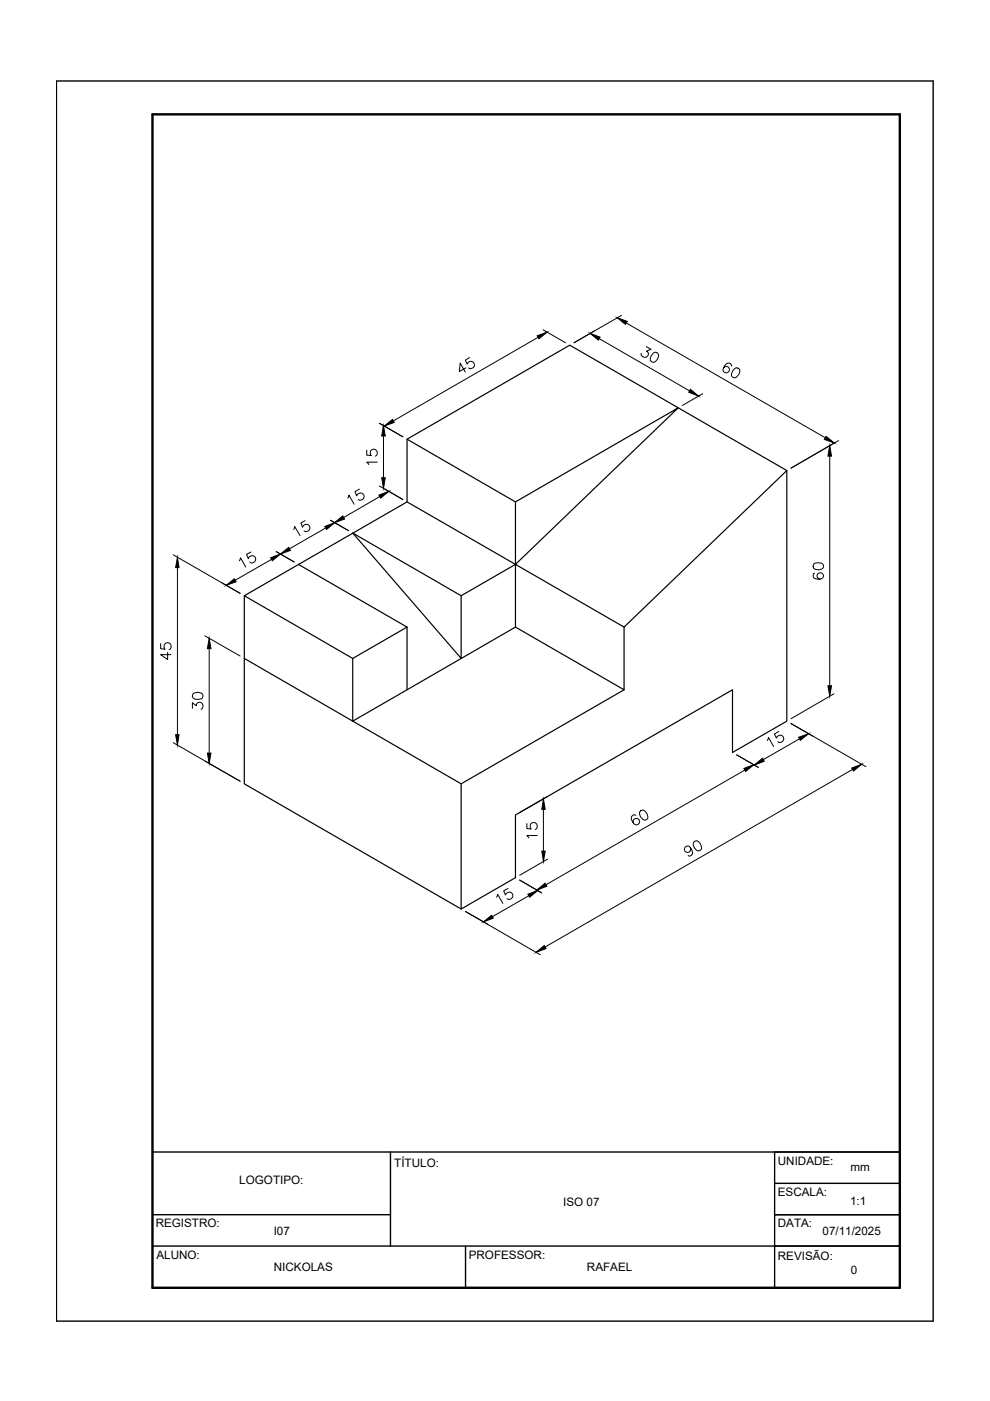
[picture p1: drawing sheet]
<svg xmlns="http://www.w3.org/2000/svg" width="210mm" height="297mm" viewBox="0 0 210 297" stroke-linecap="round" stroke-linejoin="round" font-family="sans-serif">
<!-- layer: CONTORNO 1 -->
<path d="M86.3 93.1l23 13.3v26.6M166.8 99.8l-34.5 33.2-23-13.3 34.5-33.2-34.5 19.9M63.3 119.7l23 13.3-11.5 6.6M86.3 106.4l23 13.3-11.5 6.6-23-13.3 23 26.6v-13.3M51.8 126.3v39.9l46 26.5 11.5-6.6v-13.3l46-26.6v13.3l11.5-6.6v-53.1l-46-26.6-34.5 19.9v13.3l-34.5 19.9 23 13.3v13.3l23 13.3v26.5M86.3 133v13.2l-11.5 6.7-23-13.3M109.3 133l23 13.2v-13.2M109.3 133l-23 13.2M132.3 146.2l-34.5 20" fill="none" stroke="#000" stroke-width=".25"/>
<!-- layer: COTA -->
<g fill="none" stroke="#000" stroke-width=".21">
<path d="M114.1 71.5l-30.7 17.7M115.1 69.9l4.8 2.8M127 71.8l19.2 11.1M131.8 66.9l-10.1 5.8 4.3-2.5M132.8 68.5l42.2 24.3M80.4 89.7l5 2.9-4.8-2.8M81.3 92.4v8.9M149 83.5l-4.3 2.5M175.9 96.7v48.7M177.8 93.4l-10.1 5.9M36.7 117.6l14.2 8.2-3.8-2.2M57.6 118.6l-7.7 4.4"/>
<path d="M58.6 117l3.8 2.2M69 112l-7.6 4.4M70.1 110.3l3.8 2.2M80.4 103l5 2.9-3.8-2.2M80.5 105.3l-7.6 4.4M37.6 120.3v35.5M43.5 134.8l7.4 4.3M44.4 137.5v22.2M36.7 157.5l14.2 8.1-7.4-4.2M172.3 156.1l-4.6-2.7 15.9 9.1M176.8 147.1l-9.1 5.3M115.2 171.6v8.9"/>
<path d="M116.1 168.9l-5.9 3.4M156.2 160l4.6 2.7M157.9 163.3l-42.2 24.3M180.7 163.1l-65.1 37.7M103.4 195.9l-4.7-2.7 15.8 9.2M112.1 189.9l-7.7 4.4M114.7 189.2l-4.5-2.6 4.7 2.7M116.1 182.1l-5.9 3.5"/>
</g>
<g fill="#000" stroke="#000" stroke-width=".21">
<path d="M113.9 71.2l2.1-.8-1.7 1.4zM125.1 70.7l2.1 .8-.3 .6zM130.9 67.4l2.1 .7-.4 .7zM81.3 90.2l.4 2.2h-.8zM81.5 90.3l1.7-1.4 .4 .7zM146.4 82.5l1.7 1.5-2.1-.8zM175.2 92.5l1.7 1.4-2.1-.7zM175.9 94.5l.4 2.2h-.8zM57.4 118.3l2.1-.8-1.8 1.4zM59.5 117.5l1.7-1.4 .4 .6zM68.9 111.6l2.1-.8-1.8 1.5zM70.9 110.8l1.8-1.4 .4 .7z"/>
<path d="M80.3 105l2.2-.8-1.8 1.4zM80.9 101.3h.8l-.4 2.2zM37.6 118.1l.4 2.2h-.8zM44.4 135.3l.3 2.2h-.7zM47.9 124.1l1.8-1.4 .4 .6zM37.2 155.8h.8l-.4 2.2zM44 159.7h.7l-.3 2.2zM169.3 156.3l2.1-.7-1.7 1.4zM175.5 145.4h.8l-.4 2.2zM115.2 169.4l.4 2.2h-.7zM157.7 162.9l2.1-.8-1.7 1.5zM159.9 162.2l1.8-1.4 .3 .6z"/>
<path d="M180.6 162.8l2.1-.8-1.7 1.5zM102.5 195.4l1.8-1.4 .3 .7zM111.9 189.6l2.1-.8-1.7 1.4zM114.9 180.5h.7l-.4 2.2zM113.8 188.7l1.8-1.4 .3 .6zM113.7 201.9l1.7-1.4 .4 .6z"/>
</g>
<!-- layer: CONTORNO 2 -->
<path d="M12 17.2h185.9v262.9h-185.9zM32.3 257.5h50.5M32.3 244.2h158.5M82.8 244.2v20M164.2 257.5h26.6M164.2 250.9h26.6M164.2 244.2v28.8M32.3 264.2h158.5M98.7 264.2v8.8" fill="none" stroke="#000" stroke-width=".3"/>
<!-- layer: CONTORNO 3 -->
<path d="M32.3 24.2h158.5v248.8h-158.5z" fill="none" stroke="#000" stroke-width=".51"/>
<g font-size="6.6">
<text x="134.8" y="78">30</text>
<text x="96.3" y="80.1">45</text>
<text x="152" y="81.5">60</text>
<text x="78" y="108.3" transform="rotate(-90 78 108.3)">15</text>
<text x="61" y="114.7">15</text>
<text x="49.4" y="121.4">15</text>
<text x="161.6" y="159.5">15</text>
<text x="132.6" y="176">60</text>
<text x="143.9" y="182.7">90</text>
<text x="104.1" y="192.6">15</text>
</g>
<text font-size="5.7" x="44.1" y="151.7" transform="rotate(-90 44.1 151.7)">30</text>
<g font-size="5.3">
<text x="80.8" y="99.8" transform="rotate(-90 80.8 99.8)">15</text>
<text x="175.3" y="124.2" transform="rotate(-90 175.3 124.2)">60</text>
<text x="37" y="141.1" transform="rotate(-90 37 141.1)">45</text>
<text x="114.7" y="178.9" transform="rotate(-90 114.7 178.9)">15</text>
</g>
<g font-size="2.5">
<text x="50.7" y="251">LOGOTIPO:</text>
<text x="83.6" y="247.4">TÍTULO:</text>
<text x="164.9" y="246.9">UNIDADE:</text>
<text x="180.3" y="248.3">mm</text>
<text x="119.4" y="255.7">ISO 07</text>
<text x="164.9" y="253.6">ESCALA:</text>
<text x="180.2" y="255.5">1:1</text>
<text x="33" y="260.3">REGISTRO:</text>
<text x="58" y="261.9">I07</text>
<text x="164.9" y="260.2">DATA:</text>
<text x="174.4" y="261.9">07/11/2025</text>
<text x="33.2" y="266.9">ALUNO:</text>
<text x="58.1" y="269.5">NICKOLAS</text>
<text x="99.4" y="266.9">PROFESSOR:</text>
<text x="124.4" y="269.5">RAFAEL</text>
<text x="164.9" y="267.2">REVISÃO:</text>
<text x="180.4" y="270">0</text>
</g>
</svg>
